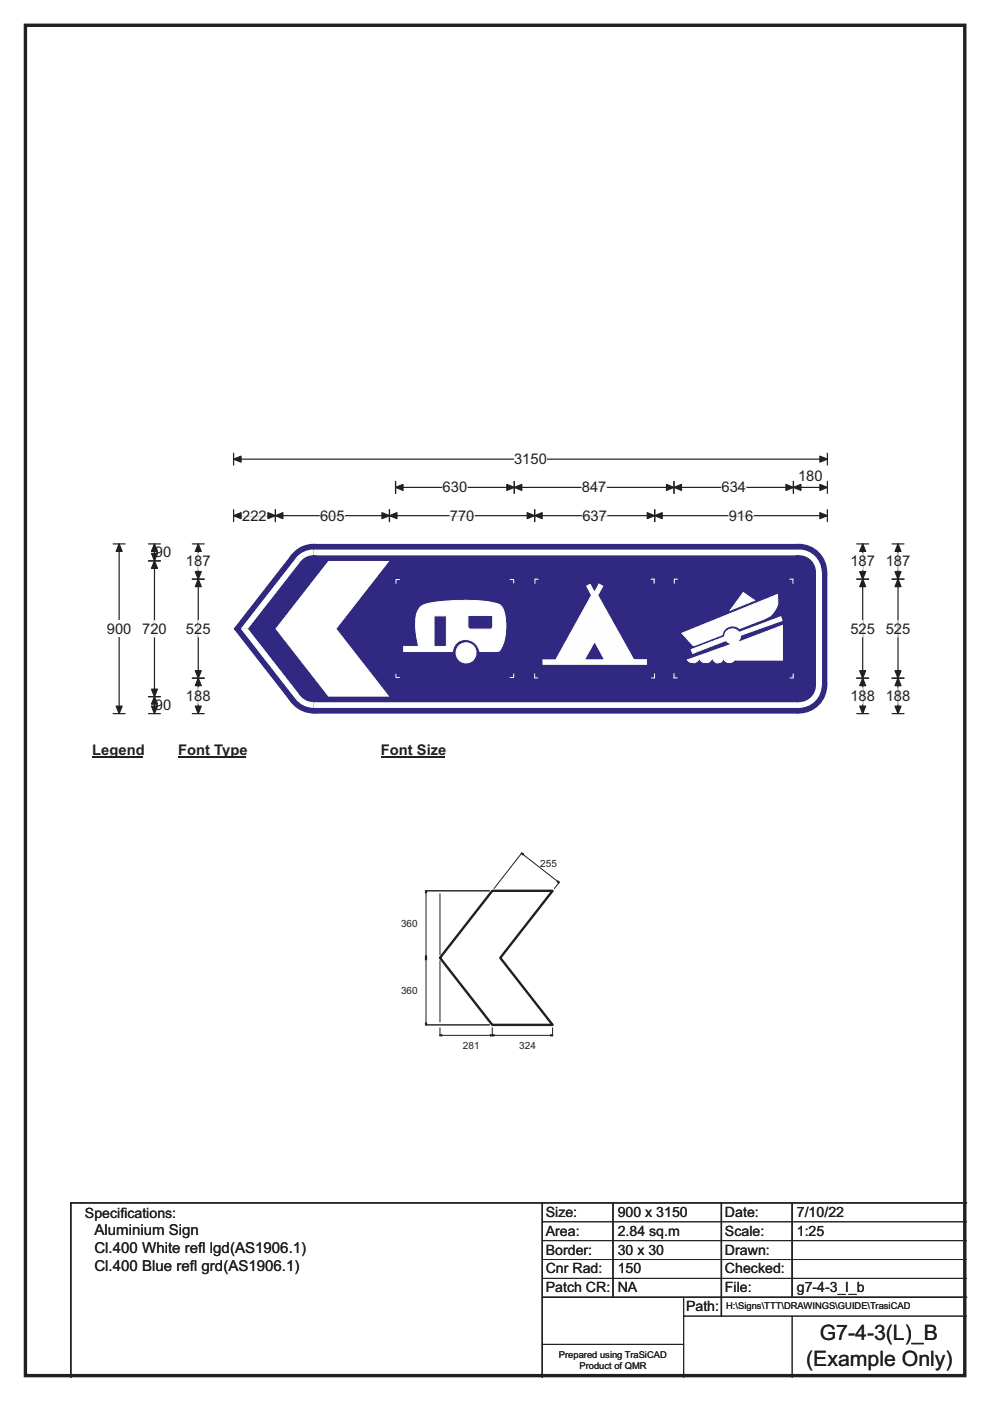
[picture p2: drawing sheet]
<svg xmlns="http://www.w3.org/2000/svg" width="210mm" height="297mm" viewBox="0 0 210 297" stroke-linecap="round" stroke-linejoin="round" font-family="sans-serif">
<path d="M5.4 5.4h199.2v286.3h-199.2z" fill="none" stroke="#231f20" stroke-width=".72"/>
<path d="M49.5 97.3h126M49.5 96.1v2.5M175.5 96.1v2.5" fill="none" stroke="#231f20" stroke-width=".25"/>
<g fill="#231f20" stroke="#231f20" stroke-width=".25">
<path d="M49.5 97.3l1.6-.6v1.3z" fill-rule="evenodd"/>
<path d="M173.9 96.7l1.6 .6-1.6 .7z" fill-rule="evenodd"/>
</g>
<path d="M109 95.6h7v3.5h-7z" fill="#fff"/>
<g fill="none" stroke="#231f20" stroke-width=".25">
<path d="M24 115.3h2.5M25.3 115.3v36M49.5 109.3h126M49.5 108.1v2.5M58.4 108.1v2.5M82.6 108.1v2.5M83.9 102.1v2.5M83.9 103.3h91.6M109.1 102.1v2.5M113.4 108.1v2.5M138.9 108.1v2.5M143 102.1v2.5"/>
<path d="M168.3 102.1v2.5M175.5 102.1v2.5M175.5 108.1v2.5M24 151.3h2.5"/>
</g>
<g fill="#231f20" stroke="#231f20" stroke-width=".25">
<path d="M83.9 103.3l1.6-.6v1.3z" fill-rule="evenodd"/>
<path d="M107.5 102.7l1.6 .6-1.6 .7z" fill-rule="evenodd"/>
<path d="M109.1 103.3l1.6-.6v1.3z" fill-rule="evenodd"/>
<path d="M141.4 102.7l1.6 .6-1.6 .7z" fill-rule="evenodd"/>
<path d="M143 103.3l1.5-.6v1.3z" fill-rule="evenodd"/>
<path d="M166.7 102.7l1.6 .6-1.6 .7z" fill-rule="evenodd"/>
<path d="M168.3 103.3l1.6-.6v1.3z" fill-rule="evenodd"/>
<path d="M173.9 102.7l1.6 .6-1.6 .7z" fill-rule="evenodd"/>
<path d="M58.4 109.3l1.6-.6v1.3z" fill-rule="evenodd"/>
<path d="M81 108.7l1.6 .6-1.6 .7z" fill-rule="evenodd"/>
<path d="M49.5 109.3l1.6-.6v1.3z" fill-rule="evenodd"/>
<path d="M56.8 108.7l1.6 .6-1.6 .7z" fill-rule="evenodd"/>
<path d="M82.6 109.3l1.6-.6v1.3z" fill-rule="evenodd"/>
<path d="M111.8 108.7l1.6 .6-1.6 .7z" fill-rule="evenodd"/>
<path d="M113.4 109.3l1.6-.6v1.3z" fill-rule="evenodd"/>
<path d="M137.3 108.7l1.6 .6-1.6 .7z" fill-rule="evenodd"/>
<path d="M138.9 109.3l1.6-.6v1.3z" fill-rule="evenodd"/>
<path d="M173.9 108.7l1.6 .6-1.6 .7z" fill-rule="evenodd"/>
<path d="M25.3 115.3l.6 1.6h-1.3z" fill-rule="evenodd"/>
<path d="M24.6 149.7h1.3l-.6 1.6z" fill-rule="evenodd"/>
</g>
<path d="M51.4 109.3h5.2M67.9 109.3h5.2M93.9 103.3h5.2M95.4 109.3h5.2M123.4 103.3h5.2M123.5 109.3h5.2M153 103.3h5.2M154.6 109.3h5.2" fill="none" stroke="#fff" stroke-width=".25"/>
<path d="M22.7 131.6h5.2v3.5h-5.2z" fill="#fff"/>
<g fill="none" stroke="#231f20" stroke-width=".25">
<path d="M31.5 118.9h2.5M31.5 115.3h2.5M32.8 115.3v36M40.8 115.3h2.5M42.1 115.3v36M181.7 115.3h2.5M183 115.3v36M189.2 115.3h2.5M190.5 115.3v36M40.8 122.8h2.5M181.7 122.8h2.5M189.2 122.8h2.5"/>
<path d="M31.5 147.7h2.5M31.5 151.3h2.5M40.8 151.3h2.5M40.8 143.8h2.5M181.7 151.3h2.5M181.7 143.8h2.5M189.2 151.3h2.5M189.2 143.8h2.5"/>
</g>
<g fill="#231f20" stroke="#231f20" stroke-width=".25">
<path d="M32.8 118.9l.6 1.6h-1.3z" fill-rule="evenodd"/>
<path d="M32.1 146.1h1.3l-.6 1.6z" fill-rule="evenodd"/>
<path d="M32.8 115.3l.6 1.6h-1.3z" fill-rule="evenodd"/>
<path d="M32.1 117.3h1.3l-.6 1.6z" fill-rule="evenodd"/>
<path d="M32.8 147.7l.6 1.6h-1.3z" fill-rule="evenodd"/>
<path d="M32.1 149.7h1.3l-.6 1.6z" fill-rule="evenodd"/>
<path d="M42.1 122.8l.6 1.6h-1.3z" fill-rule="evenodd"/>
<path d="M41.4 142.2h1.3l-.6 1.6z" fill-rule="evenodd"/>
<path d="M42.1 115.3l.6 1.6h-1.3z" fill-rule="evenodd"/>
<path d="M41.4 121.2h1.3l-.6 1.6z" fill-rule="evenodd"/>
<path d="M42.1 143.8l.6 1.6h-1.3z" fill-rule="evenodd"/>
<path d="M41.4 149.7h1.3l-.6 1.6z" fill-rule="evenodd"/>
<path d="M183 122.8l.6 1.6h-1.3z" fill-rule="evenodd"/>
<path d="M182.3 142.2h1.3l-.6 1.6z" fill-rule="evenodd"/>
<path d="M183 115.3l.6 1.6h-1.3z" fill-rule="evenodd"/>
<path d="M182.3 121.2h1.3l-.6 1.6z" fill-rule="evenodd"/>
<path d="M183 143.8l.6 1.6h-1.3z" fill-rule="evenodd"/>
<path d="M182.3 149.7h1.3l-.6 1.6z" fill-rule="evenodd"/>
<path d="M190.5 122.8l.6 1.6h-1.3z" fill-rule="evenodd"/>
<path d="M189.8 142.2h1.3l-.6 1.6z" fill-rule="evenodd"/>
<path d="M190.5 115.3l.6 1.6h-1.3z" fill-rule="evenodd"/>
<path d="M189.8 121.2h1.3l-.6 1.6z" fill-rule="evenodd"/>
<path d="M190.5 143.8l.6 1.6h-1.3z" fill-rule="evenodd"/>
<path d="M189.8 149.7h1.3l-.6 1.6z" fill-rule="evenodd"/>
</g>
<path d="M42.1 117.3v3.5M183 117.3v3.5M190.5 117.3v3.5M32.8 131.6v3.4M42.1 131.5v3.5M183 131.5v3.5M190.5 131.5v3.5M42.1 145.8v3.5M183 145.8v3.5M190.5 145.8v3.5" fill="none" stroke="#fff" stroke-width=".25"/>
<path d="M19.6 157.3h10.7v3.5h-10.7z" fill="#fff"/>
<path d="M19.6 160.6h10.7" fill="none" stroke="#231f20" stroke-width=".32"/>
<path d="M37.8 157.3h14.4v3.5h-14.4z" fill="#fff"/>
<path d="M37.8 160.6h14.4" fill="none" stroke="#231f20" stroke-width=".32"/>
<path d="M80.8 157.3h13.4v3.5h-13.4z" fill="#fff"/>
<path d="M80.8 160.6h13.4" fill="none" stroke="#231f20" stroke-width=".32"/>
<g fill="#fff">
<path d="M19.6 161.5h.8v3.5h-.8z"/>
<path d="M37.8 161.5h35.5v3.5h-35.5z"/>
<path d="M80.8 161.5h5.2v3.5h-5.2z"/>
</g>
<g fill="#312882">
<path d="M61.8 117.6l4.7-2.3h103l6 6v24l-6 6h-103l-4.7-2.3-12.2-15.6v-.2z" fill-rule="evenodd"/>
<circle cx="66.5" cy="121.3" r="6"/>
<circle cx="49.8" cy="133.3" r=".19"/>
<circle cx="66.5" cy="145.3" r="6"/>
<circle cx="169.5" cy="145.3" r="6"/>
<circle cx="169.5" cy="121.3" r="6"/>
</g>
<g fill="#fff">
<path d="M66.5 116.5v1.2h103v-1.2zM66.5 117.7h103z" fill-rule="evenodd"/>
<path d="M63.1 117.9a4.8 4.8 0 0 1 3.4-1.4v4.8l-3.8-3z" fill-rule="evenodd"/>
</g>
<circle cx="66.5" cy="121.3" r="3.6" fill="#312882"/>
<g fill="#fff">
<path d="M62.7 118.4l1 .7-11.1 14.2h-1.5z" fill-rule="evenodd"/>
<path d="M51.1 133.3h1.5l11.1 14.2-1 .8z" fill-rule="evenodd"/>
<path d="M62.7 148.2l3.8-2.9v4.8a4.8 4.8 0 0 1-3.8-1.9z" fill-rule="evenodd"/>
</g>
<circle cx="66.5" cy="145.3" r="3.6" fill="#312882"/>
<g fill="#fff">
<path d="M66.5 148.9v1.2h103v-1.2zM66.5 148.9h103z" fill-rule="evenodd"/>
<path d="M169.5 145.3h4.8a4.8 4.8 0 0 1-4.9 4.8z" fill-rule="evenodd"/>
</g>
<circle cx="169.5" cy="145.3" r="3.6" fill="#312882"/>
<path d="M173.1 121.3h1.2v24.1h-1.2z" fill="#fff"/>
<path d="M169.4 116.5a4.8 4.8 0 0 1 4.9 4.8h-4.8z" fill-rule="evenodd" fill="#fff"/>
<circle cx="169.5" cy="121.3" r="3.6" fill="#312882"/>
<g fill="#fff">
<path d="M69.7 118.9h12.9l-11.2 14.4 11.2 14.4h-12.9l-11.3-14.4z" fill-rule="evenodd"/>
<path d="M96.7 138.4a2.15 2.15 0 0 0 4.3 0 2.15 2.15 0 0 0-4.3 0zM89.4 128.5a5.9 5.9 0 0 0-1.2 5.1l.6 3.5h-3.2v1h10.4a2.92 2.92 0 0 1 2.9-2.5 2.92 2.92 0 0 1 2.9 2.5h3.6a1.58 1.58 0 0 0 1.2-1.4 11.6 11.6 0 0 0 0-7.8 2.12 2.12 0 0 0-1.9-1.1 38.2 38.2 0 0 0-14.9 .5zM92 130.6h2.7v6.5h-2.7zM99.2 130.5v2.4l.3 .4 4.5 .1 .4-.3 .1-2.6z" fill-rule="evenodd"/>
</g>
<g fill="none" stroke="#fff" stroke-width=".21">
<path d="M84.7 122.9h-.7v.8M89.4 128.5a12.1 12.1 0 0 1 4.8-1 29.8 29.8 0 0 1 11.8 .7l.1 .1a5.6 5.6 0 0 1 1.2 4.1 9.3 9.3 0 0 1-1.2 5.3l-.7 .4h-3.6a2.92 2.92 0 0 0-2.9-2.5 2.92 2.92 0 0 0-2.9 2.5h-10.4v-1h3.2a15.8 15.8 0 0 1-.4-7l.3-.7zM92 130.6h2.7v6.5h-2.7zM99.2 130.5h5.3l-.1 2.6-.4 .3-4.5-.1-.3-.4zM108.2 122.9h.8v.7M84 142.9v.8h.7M109 142.9v.8h-.8"/>
<circle cx="98.9" cy="138.4" r="2.13"/>
</g>
<path d="M124.4 124.3l.8-.4 .9 1.7 .9-1.8 .9 .5-1.1 1.9 7.6 13.7h2.8v.9h-22v-.9h2.7l7.6-13.7z" fill-rule="evenodd" fill="#fefefe" stroke="#fefefe" stroke-width=".21"/>
<path d="M126.1 136l2.1 3.9h-4.3z" fill-rule="evenodd" fill="#2c2d81" stroke="#fefefe" stroke-width=".21"/>
<path d="M114.2 122.8h-.7v.9M138 122.8h.8v.9M143.8 122.8h-.8v.9M167.4 122.8h.8v.9M113.4 142.8v.9h.7M138.8 142.8v.9h-.7M143 142.8v.9h.7M168.2 142.8v.9h-.7" fill="none" stroke="#fefefe" stroke-width=".21"/>
<g fill="#fefefe" stroke="#fefefe" stroke-width=".21">
<path d="M144.6 134.3l20.3-8.3a4.5 4.5 0 0 1-2.7 5.2l-5.3 2.1a2.25 2.25 0 0 0-3.7 1.3l-6.2 2.3z" fill-rule="evenodd"/>
<path d="M157.6 125.6l2.4 1.7-5.1 2.1z" fill-rule="evenodd"/>
<path d="M146.6 137.7l7.1-2.7a1.66 1.66 0 0 1 1.2-1.6 1.66 1.66 0 0 1 1.9 .7l8.8-3.3 .3 .8-8.9 3.1a1.54 1.54 0 0 1-1 1.7l10-3.8v7.4h-9.9v-.3h-.3a1.29 1.29 0 0 1-1.1 .8 1.29 1.29 0 0 1-1.2-.8h-.3a1.01 1.01 0 0 1-1 .9 1.01 1.01 0 0 1-1-.9h-.3a1.37 1.37 0 0 1-1.2 .8 1.37 1.37 0 0 1-1.2-.8h-.3a1.26 1.26 0 0 1-2.1 .5l-.3-.3 9.7-3.4a1.69 1.69 0 0 1-1.5-.7l-7.1 2.7z" fill-rule="evenodd"/>
</g>
<path d="M90.4 188.9h13.4M90.4 217.3h13.4M115 255v37M130 255v20M153 255v24M168 255v20M205 255h-190v37M115 275h90" fill="none" stroke="#231f20" stroke-width=".3"/>
<g fill="none" stroke="#231f20" stroke-width=".21">
<path d="M90.2 188.9h.3M90.4 188.9v28.4M93.3 189.5v13M104.8 188.4l5.8-7.5 8 6.2-1 1.3M110.7 180.8l-.2 .2M118.7 187l-.2 .2M90.2 203.1h.3M90.2 217.3h.3M93.3 203.7v13M93.3 217.9v1.8M93.3 219.5h23.9M104.4 217.9v1.8"/>
<path d="M117.2 217.9v1.8M115 259h90M115 263h90M115 267h90M115 271h90M145 279h60M145 275v17M168 279v13M115 285h30"/>
</g>
<g fill="#231f20" stroke="#231f20" stroke-width=".21">
<path d="M90.4 188.9l.1 .4h-.3z" fill-rule="evenodd"/>
<path d="M90.2 202.7h.3l-.1 .4z" fill-rule="evenodd"/>
<path d="M90.4 203.1l.1 .4h-.3z" fill-rule="evenodd"/>
<path d="M90.2 216.9h.3l-.1 .4z" fill-rule="evenodd"/>
<path d="M116.8 219.4l.4 .1-.4 .2z" fill-rule="evenodd"/>
<path d="M104.4 219.5l.4-.1v.3z" fill-rule="evenodd"/>
<path d="M104 219.4l.4 .1-.4 .2z" fill-rule="evenodd"/>
<path d="M93.3 219.5l.4-.1v.3z" fill-rule="evenodd"/>
<path d="M110.6 180.9l.4 .1-.2 .3z" fill-rule="evenodd"/>
<path d="M118.4 186.7l.2 .4-.4-.1z" fill-rule="evenodd"/>
</g>
<path d="M104.4 188.9h12.8l-11.1 14.2 11.1 14.2h-12.8l-11.1-14.2z" fill="none" stroke="#231f20" stroke-width=".51"/>
<g font-size="4.5" fill="#231f20">
<text x="173.9" y="284.2">G7-4-3(L)_B</text>
<text x="171" y="289.6">(Example Only)</text>
</g>
<g font-size="3.2" fill="#231f20">
<text x="20" y="261.9">Aluminium Sign</text>
<text x="20" y="265.8">Cl.400 White ref</text>
<text x="20" y="269.6">Cl.400 Blue ref</text>
<text x="40.3" y="269.6">l grd(AS1906.1)</text>
<text x="42" y="265.8">l lgd(AS1906.1)</text>
</g>
<g font-size="3.1" fill="#231f20">
<text x="109" y="98.4">3150</text>
<text x="169.3" y="101.9">180</text>
<text x="93.9" y="104.4">630</text>
<text x="123.4" y="104.4">847</text>
<text x="153" y="104.4">634</text>
<text x="51.4" y="110.4">222</text>
<text x="67.9" y="110.4">605</text>
<text x="95.4" y="110.4">770</text>
<text x="123.5" y="110.4">637</text>
<text x="154.6" y="110.4">916</text>
<text x="32.9" y="118.2">90</text>
<text x="39.4" y="120.1">187</text>
<text x="180.4" y="120.1">187</text>
<text x="187.9" y="120.1">187</text>
<text x="22.7" y="134.4">900</text>
<text x="30.2" y="134.4">720</text>
<text x="39.4" y="134.3">525</text>
<text x="180.4" y="134.3">525</text>
<text x="187.9" y="134.3">525</text>
<text x="39.4" y="148.6">188</text>
<text x="180.4" y="148.6">188</text>
<text x="187.9" y="148.6">188</text>
<text x="32.9" y="150.5">90</text>
<text x="19.6" y="160.1">Legend</text>
<text x="37.8" y="160.1">Font Type</text>
<text x="80.8" y="160.1">Font Size</text>
</g>
<g font-size="3" fill="#231f20">
<text x="115.8" y="258">Size:</text>
<text x="131" y="258">900 x 3150</text>
<text x="153.8" y="258">Date:</text>
<text x="169" y="258">7/10/22</text>
<text x="18" y="258.2">Specif</text>
<text x="25.5" y="258.2">ications:</text>
<text x="115.8" y="262">Area:</text>
<text x="131" y="262">2.84 sq.m</text>
<text x="153.8" y="262">Scale:</text>
<text x="169" y="262">1:25</text>
<text x="115.8" y="266">Border:</text>
<text x="115.8" y="270">Cnr Rad:</text>
<text x="131" y="266">30 x 30</text>
<text x="131" y="270">150</text>
<text x="153.8" y="266">Drawn:</text>
<text x="153.8" y="270">Checked:</text>
<text x="115.8" y="274">Patch CR:</text>
<text x="131" y="274">NA</text>
<text x="153.8" y="274">File:</text>
<text x="169" y="274">g7-4-3_l_b</text>
<text x="145.5" y="278">Path:</text>
</g>
<g font-size="2.1" fill="#231f20">
<text x="114.6" y="183.9">255</text>
<text x="85.1" y="196.4">360</text>
<text x="85.1" y="210.7">360</text>
<text x="98.2" y="222.3">281</text>
<text x="110.1" y="222.3">324</text>
</g>
<g font-size="2" fill="#231f20">
<text x="154" y="277.6">H:\Signs\TTT\DRAWINGS\GUIDE\TrasiCAD</text>
<text x="118.5" y="287.8">Prepared using TraSiCAD</text>
<text x="122.9" y="290.2">Product of QMR</text>
</g>
</svg>
